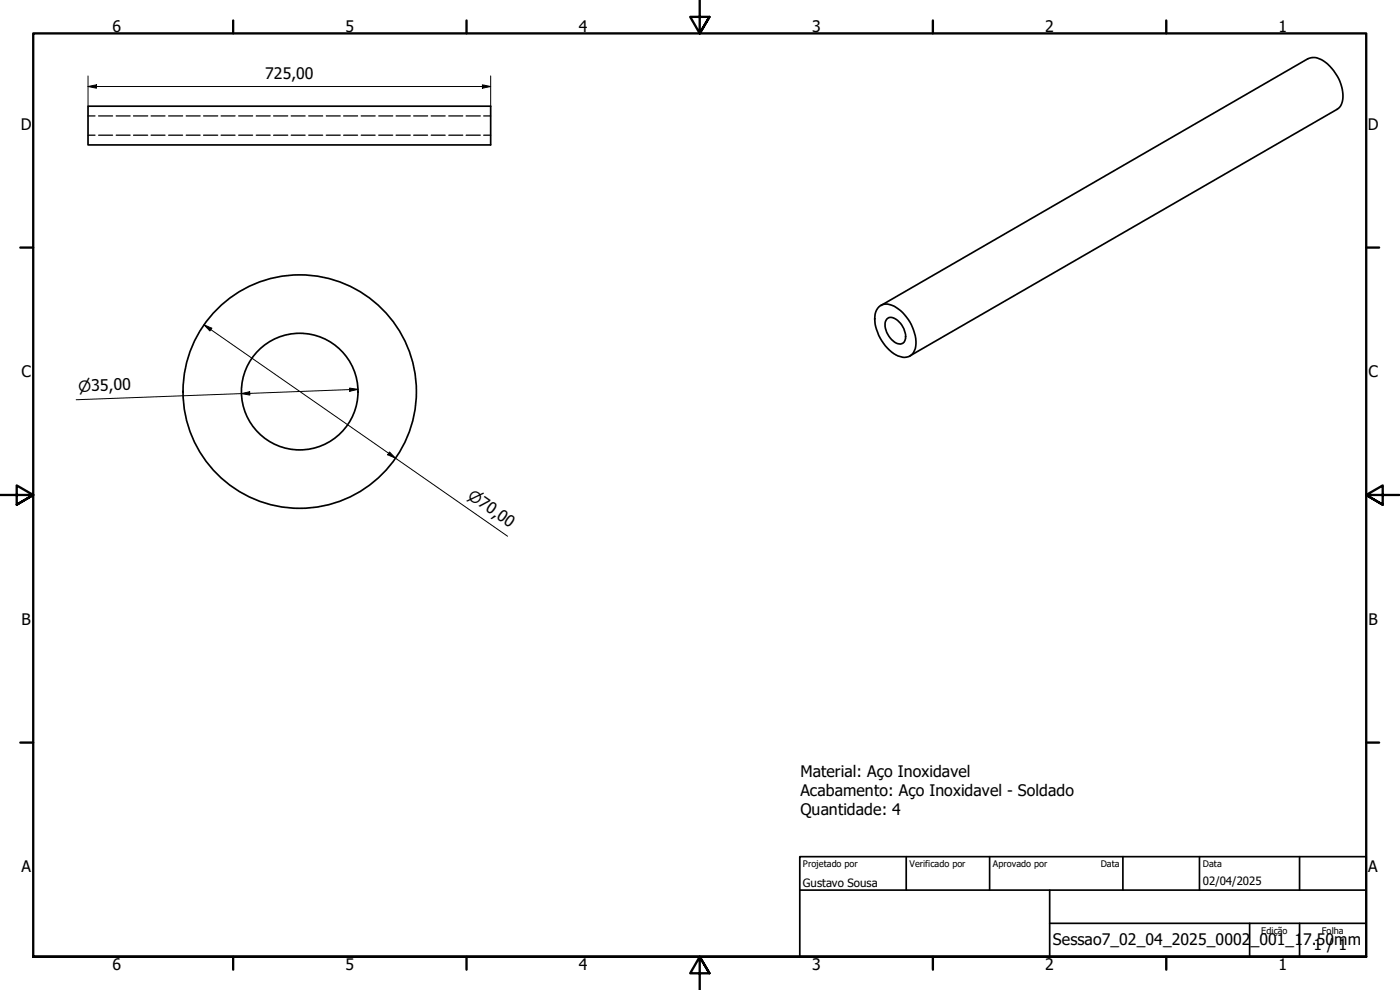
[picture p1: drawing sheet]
<svg xmlns="http://www.w3.org/2000/svg" width="420mm" height="297mm" viewBox="0 0 420 297" stroke-linecap="round" stroke-linejoin="round" font-family="sans-serif">
<g fill="none" stroke="#000" stroke-width=".51">
<path d="M26.4 31.9h120.9v11.6h-120.9zM263.7 92.1a4.3 4.3 0 0 1 5.8 .5 12.9 12.9 0 0 1 5.2 12 3.4 3.4 0 0 1-5.2 2.2 13.1 13.1 0 0 1-6.9-12.6l.5-1.2zM264.4 91.7l128.1-74.1a5.3 5.3 0 0 1 6 1.6 12.2 12.2 0 0 1 4.2 11.9l-.6 1-.8 .7-128.3 74M266.1 95.7a2.28 2.28 0 0 1 3.3 .4 6 6 0 0 1 2.1 6.3 2.4 2.4 0 0 1-3.9-.5 5.3 5.3 0 0 1-1.5-6.2z"/>
<circle cx="89.9" cy="117.5" r="17.5"/>
<circle cx="90" cy="117.5" r="35"/>
</g>
<!-- layer: Oculto (ISO) -->
<g fill="none" stroke="#000" stroke-width=".38">
<path d="M26.4 34.8h2.1M29.6 34.8h4.2M34.9 34.8h4.2M40.1 34.8h4.2M45.3 34.8h4.2M50.6 34.8h4.2M55.9 34.8h4.2M61.1 34.8h4.2M66.4 34.8h4.1M71.6 34.8h4.2M76.9 34.8h4.2M82.1 34.8h4.3"/>
<path d="M87.4 34.8h4.2M92.6 34.8h4.2M97.9 34.8h4.2M103.1 34.8h4.2M108.4 34.8h4.2M113.7 34.8h4.2M118.9 34.8h4.2M124.1 34.8h4.2M129.4 34.8h4.2M134.7 34.8h4.2M139.9 34.8h4.2M145.2 34.8h2.1"/>
<path d="M26.4 40.6h2.1M29.6 40.6h4.2M34.9 40.6h4.2M40.1 40.6h4.2M45.3 40.6h4.2M50.6 40.6h4.2M55.9 40.6h4.2M61.1 40.6h4.2M66.4 40.6h4.1M71.6 40.6h4.2M76.9 40.6h4.2M82.1 40.6h4.3"/>
<path d="M87.4 40.6h4.2M92.6 40.6h4.2M97.9 40.6h4.2M103.1 40.6h4.2M108.4 40.6h4.2M113.7 40.6h4.2M118.9 40.6h4.2M124.1 40.6h4.2M129.4 40.6h4.2M134.7 40.6h4.2M139.9 40.6h4.2M145.2 40.6h2.1"/>
</g>
<!-- layer: Borda (ISO) -->
<g fill="none" stroke="#000" stroke-width=".7">
<path d="M70 6.1v3.9M140 6.1v3.9M210 0v10l-2.9-4.9h5.8l-2.9 4.9 2.9-4.9M280 6.1v3.9M350 6.1v3.9M6.1 74.3h3.9M410 74.3h3.9M0 148.5h10l-5-2.8v5.7l5-2.9-5 2.9M420 148.5h-10l5-2.8v5.7l-5-2.9 5 2.9M6.1 222.8h3.9M410 222.8h3.9M10 287.1v-277.1h400v277.1h-400h400"/>
<path d="M70 287.1v3.8M140 287.1v3.8M212.9 292l-2.9-4.9 2.9 4.9h-5.8l2.9-4.9v9.9M280 287.1v3.8M350 287.1v3.8"/>
</g>
<path d="M240 257h170v30.1h-170zM272 257v10.1M297 257v10.1M337 257v10.1M360 257v10.1M390 257v10.1M240 267.1h170M315 277h95M315 267.1v20M375 277v10.1M390 277v10.1" fill="none" stroke="#000" stroke-width=".51"/>
<path d="M26.4 26l2.6-.6v1.1zM26.4 26h120.9M26.4 22.8v9.1M144.8 25.4l2.5 .6-2.5 .5zM147.3 22.8v9.1M61.2 97.5l2.4 1-.6 .8zM61.2 97.5l91.1 63.4M72.5 118.1l2.4-.6 .1 1zM104.9 116.4l2.5 .4-2.4 .6zM107.4 116.8l-84.5 3.1M116.9 135.6l1.8 1.9-2.4-1.1z" fill="none" stroke="#000" stroke-width=".3"/>
<path d="M26.4 26l2.6-.6v1.1zM144.8 25.4l2.5 .6-2.5 .5zM61.2 97.5l2.4 1-.6 .8zM72.5 118.1l2.4-.6 .1 1zM104.9 116.4l2.5 .4-2.4 .6zM116.9 135.6l1.8 1.9-2.4-1.1z" fill="#000"/>
<g font-size="4.8">
<text x="33.7" y="9.6">6</text>
<text x="103.7" y="9.6">5</text>
<text x="173.7" y="9.6">4</text>
<text x="243.7" y="9.6">3</text>
<text x="313.7" y="9.6">2</text>
<text x="383.7" y="9.6">1</text>
<text x="79.6" y="23.6">725,00</text>
<text x="6.2" y="38.9">D</text>
<text x="410.5" y="38.9">D</text>
<text x="6.4" y="113.1">C</text>
<text x="410.7" y="113.1">C</text>
<text x="6.4" y="187.4">B</text>
<text x="410.7" y="187.4">B</text>
<text x="240.2" y="233.2">Material: Aço Inoxidavel</text>
<text x="240.2" y="238.9">Acabamento: Aço Inoxidavel - Soldado</text>
<text x="240.2" y="244.7">Quantidade: 4</text>
<text x="6.4" y="261.7">A</text>
<text x="410.7" y="261.7">A</text>
<text x="316" y="283.4">Sessao7_02_04_2025_0002</text>
<text x="375.3" y="283.4">_001_1</text>
<text x="391.1" y="283.4">7.50mm</text>
<text x="394.2" y="285">1 / 1</text>
<text x="33.7" y="290.9">6</text>
<text x="103.7" y="290.9">5</text>
<text x="173.7" y="290.9">4</text>
<text x="243.7" y="290.9">3</text>
<text x="313.7" y="290.9">2</text>
<text x="383.7" y="290.9">1</text>
</g>
<g font-size="4.6">
<text x="23.6" y="117.5" transform="rotate(-2 23.6 117.5)">⌀35,00</text>
<text x="140.1" y="149.4" transform="rotate(35 140.1 149.4)">⌀70,00</text>
</g>
<g font-size="3.4">
<text x="241" y="266">Gustavo Sousa</text>
<text x="361" y="265.5">02/04/2025</text>
</g>
<g font-size="2.7">
<text x="241" y="260.1">Projetado por</text>
<text x="273" y="260.1">Verificado por</text>
<text x="298" y="260.1">Aprovado por</text>
<text x="330.3" y="260">Data</text>
<text x="361" y="260">Data</text>
<text x="378.5" y="280.2">Edição</text>
<text x="396.7" y="280.1">Folha</text>
</g>
</svg>
